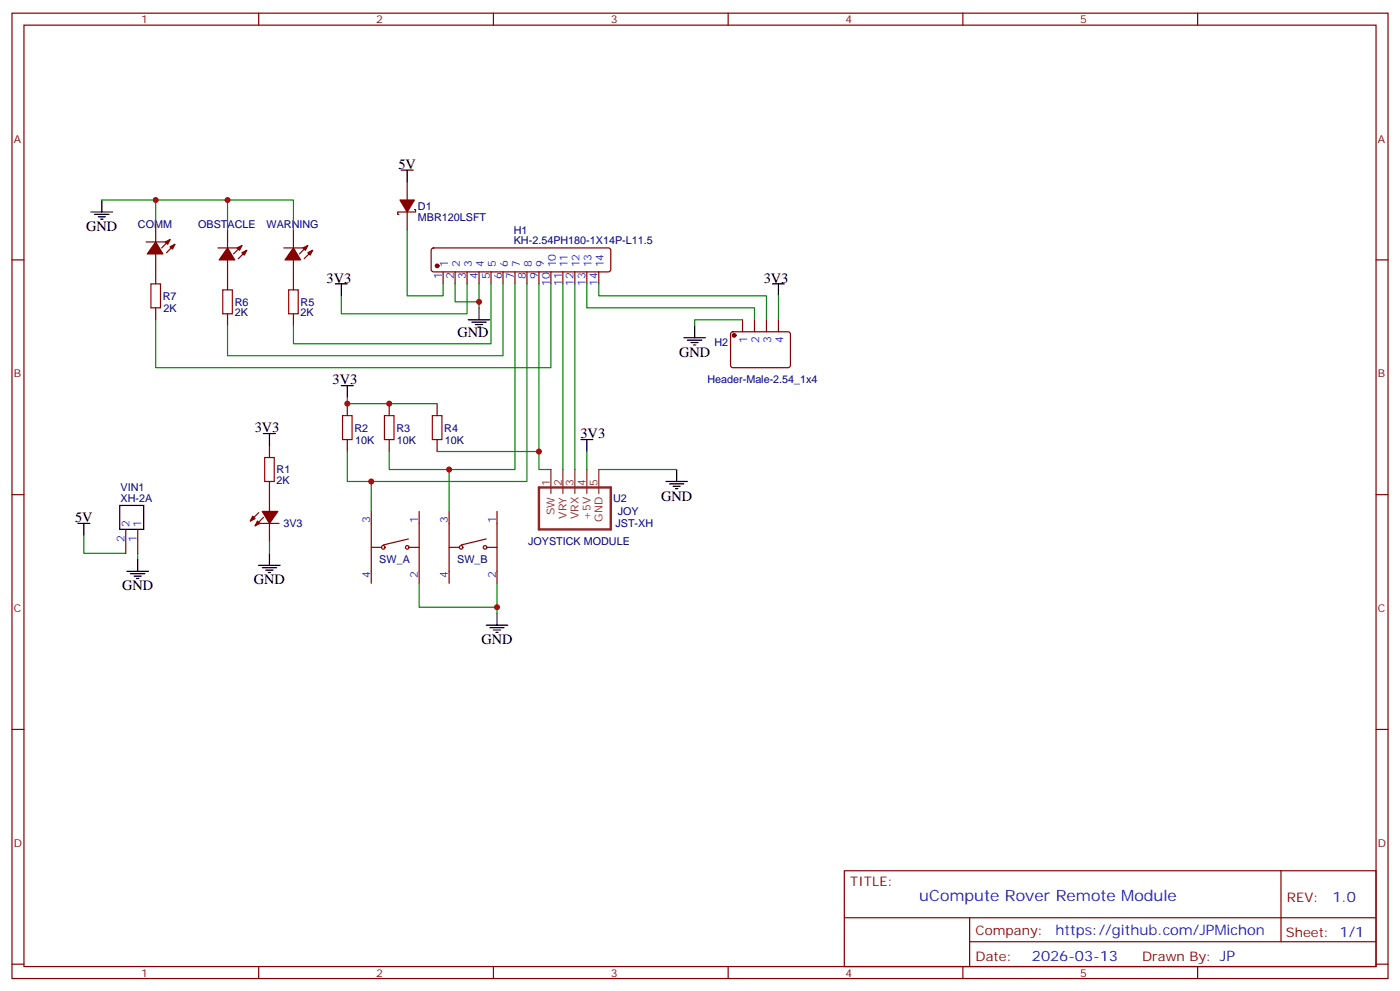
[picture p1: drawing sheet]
<svg xmlns="http://www.w3.org/2000/svg" width="412mm" height="292mm" viewBox="0 0 412 292" stroke-linecap="round" stroke-linejoin="round" font-family="sans-serif">
<g fill="none" stroke="#870000" stroke-width=".35">
<path d="M3.5 3.9h405.4v284.3h-405.4zM7.1 7.4h398.2v277.3h-398.2zM76.2 3.9v3.5M145.3 3.9v3.5M214.5 3.9v3.5M283.6 3.9v3.5M352.8 3.9v3.5M119.9 53.6v5.3M3.5 76.6h3.6M43 71.3h5.7M45.9 66v5.3M45.9 74.8v8.8"/>
<path d="M50.1 70.6l-2.5 2.4M51.5 72l-2.5 2.4M64.2 73h5.6M67 67.7v5.3M67 76.6v8.8M71.3 72.3l-2.5 2.5M72.7 73.7l-2.5 2.5M83.6 73h5.7M86.4 67.7v5.3M86.4 76.6v8.8M90.7 72.3l-2.5 2.5M92.1 73.7l-2.5 2.5"/>
<path d="M119.9 62.4v5.3M122.1 61.7h.3v.7h-5.3v.7h.4M127.2 73.2l.5-.2h51.5l.5 .2 .2 .5v5.7l-.2 .5-.5 .2h-51.5l-.5-.3-.2-.4v-5.7zM405.3 76.6h3.6M45.9 90.7v3.5M67 92.4v3.6M86.4 92.4v3.6M130.5 80.1v3.5M134.1 80.1v3.5M137.6 80.1v3.5M141.1 80.1v3.5M144.6 80.1v3.5"/>
<path d="M148.2 80.1v3.5M151.7 80.1v3.5M155.2 80.1v3.5M158.7 80.1v3.5M162.3 80.1v3.5M165.8 80.1v3.5M169.3 80.1v3.5M172.9 80.1v3.5M176.4 80.1v3.5M215.4 97.9l.5-.2 16.5 .1 .4 .6v9.5l-.7 .4-16.5-.1-.4-.6v-9.2zM218.7 94.2v3.5M222.2 94.2v3.5"/>
<path d="M225.8 94.2v3.5M229.3 94.2v3.5M102.3 118.9v3.5M114.7 118.9v3.5M128.8 118.9v3.5M79.4 131.2v3.6M102.3 129.5v3.5M114.7 129.5v3.5M128.8 129.5v3.5M3.5 145.7h3.6M37 155.9v7.1M40.6 155.9v7.1"/>
<path d="M76.2 151l-2.5 2.5M76.6 154.2h5.6M77.6 152.4l-2.5 2.5M79.4 141.8v8.8M79.4 154.2v5.3M109.4 150.6v21.2M120.3 158.8l-7.4 1.7M123.5 150.6v21.2M132.3 150.6v21.2M143.2 158.8l-7.4 1.7M146.4 150.6v21.2M405.3 145.7h3.6"/>
<path d="M109.4 161.2h2.8M120.6 161.2h2.9M132.3 161.2h2.8M143.6 161.2h2.8M3.5 214.8h3.6M405.3 214.8h3.6M248.7 256.5h156.6v28.2h-156.6zM377.3 256.5v20.9M248.7 270.3h156.5M285.6 277.4h119.6M285.6 270.3v14.1M3.5 284h3.6"/>
<path d="M76.2 284.7v3.5M145.3 284.7v3.5M214.5 284.7v3.5M283.6 284.7v3.5M352.8 284.7v3.5M405.3 284h3.6"/>
<circle cx="112.9" cy="161.2" r=".53"/>
<circle cx="119.9" cy="161.2" r=".53"/>
<circle cx="135.8" cy="161.2" r=".53"/>
<circle cx="142.9" cy="161.2" r=".53"/>
</g>
<g fill="#870000" stroke="#870000" stroke-width=".35">
<path d="M74.4 152l.7 .8-1.4 .7z"/>
<path d="M75.8 153.5l.8 .7-1.5 .7z"/>
<path d="M77.3 150.6h4.5l-2.4 3.6z"/>
<path d="M90.7 74.4l1.4-.7-.7 1.4z"/>
<path d="M89.3 73l1.4-.7-.7 1.4z"/>
<path d="M86.4 73l2.1 3.6h-4.5z"/>
<path d="M71.3 74.4l1.4-.7-.7 1.4z"/>
<path d="M69.8 73l1.5-.7-.7 1.4z"/>
<path d="M67 73l2.1 3.6h-4.5z"/>
<path d="M117.8 58.9h4.3l-2.2 3.5z"/>
<path d="M50.1 72.7l1.4-.7-.7 1.4z"/>
<path d="M48.7 71.3l1.4-.7-.7 1.4z"/>
<path d="M45.9 71.3l2.1 3.5h-4.6z"/>
<circle cx="128.8" cy="78.3" r=".53"/>
<circle cx="216.3" cy="98.8" r=".53"/>
</g>
<g fill="none" stroke="#008700" stroke-width=".35">
<path d="M30 58.9h37v8.8M45.9 58.9v7.1M67 58.9h19.4v8.8M119.9 67.7v19.4h10.6v-3.5M134.1 83.6v5.3h7v-5.3M137.6 83.6v8.8h-37.1v-5.3M141.1 88.9v1.8M144.6 83.6v17.6h-58.2v-5.2M148.2 83.6v21.2h-81.2v-8.8M151.7 83.6v54.7h-19.4M155.2 83.6v58.2h-45.8M158.7 83.6v54.7h3.6"/>
<path d="M162.3 83.6v24.7h-116.4v-14.1M165.8 83.6v54.7M169.3 83.6v54.7M172.9 83.6v7.1h49.3v3.5M176.4 83.6v3.5h49.4v7.1M218.7 94.2h-14.1v1.8M229.3 87.1v7.1M102.3 117.1v1.8h26.5M102.3 133v8.8h7.1v8.8M114.7 133v5.3h17.6v12.3M128.8 133h29.9M172.9 133v5.3"/>
<path d="M176.4 138.3h22.9M24.7 157.7v5.3h12.3M79.4 159.5v3.5M40.6 163v1.7M123.5 171.8v7.1h22.9M146.4 171.8v8.8"/>
</g>
<g fill="none" stroke="#000" stroke-width=".35">
<path d="M30 58.9v3.5M118.2 50.1h3.5M119.9 50.1v3.5M26.8 62.4h6.4M27.9 63.1h4.2M28.9 63.9h2.1M29.6 64.6h.7M98.8 83.6h3.5M100.5 83.6v3.5M137.9 94.2h6.4M139 94.9h4.2M140.1 95.6h2.1"/>
<path d="M140.8 96.3h.7M141.1 90.7v3.5M201.4 99.5h6.4M204.6 96v3.5M227.5 83.6h3.6M229.3 83.6v3.5M100.5 113.6h3.6M102.3 113.6v3.5M202.5 100.2h4.2M203.6 100.9h2.1M204.3 101.6h.7M77.6 127.7h3.5"/>
<path d="M79.4 127.7v3.5M171.1 129.5h3.5M172.9 129.5v3.5M199.3 138.3v3.5M22.9 154.2h3.6M24.7 154.2v3.5M35.3 148.9h7v7h-7zM196.1 141.8h6.4M197.2 142.5h4.2M198.3 143.2h2.1M199 143.9h.7M37.4 168.3h6.3"/>
<path d="M38.5 169h4.2M39.5 169.7h2.1M40.2 170.4h.7M40.6 164.7v3.6M76.2 166.5h6.3M77.3 167.2h4.2M78.3 167.9h2.1M79 168.6h.7M79.4 163v3.5M143.2 184.2h6.4M144.3 184.9h4.2M145.3 185.6h2.2"/>
<path d="M146 186.3h.8M146.4 180.6v3.6"/>
</g>
<path d="M44.4 83.6h2.9v7.1h-2.9zM65.6 85.4h2.8v7h-2.8zM85 85.4h2.8v7h-2.8zM78 134.8h2.8v7h-2.8zM100.9 122.4h2.8v7.1h-2.8zM113.2 122.4h2.9v7.1h-2.9zM127.4 122.4h2.8v7.1h-2.8z" fill="none" stroke="#a10000" stroke-width=".35"/>
<path d="M158.7 143.6h21.2v12.3h-21.2z" fill="none" stroke="#8c2424" stroke-width=".71"/>
<path d="M162.3 138.3v7M165.8 138.3v7M169.3 138.3v7M172.9 138.3v7M176.4 138.3v7" fill="none" stroke="#8c2424" stroke-width=".35"/>
<g fill="#c00">
<circle cx="146.4" cy="178.9" r=".88"/>
<circle cx="102.3" cy="118.9" r=".88"/>
<circle cx="114.7" cy="118.9" r=".88"/>
<circle cx="158.8" cy="133" r=".88"/>
<circle cx="132.3" cy="138.3" r=".88"/>
<circle cx="109.4" cy="141.8" r=".88"/>
<circle cx="141.1" cy="88.9" r=".88"/>
<circle cx="67" cy="58.9" r=".88"/>
<circle cx="45.9" cy="58.9" r=".88"/>
</g>
<text font-size="4.6" fill="#00f" x="270.8" y="265.5">uCompute Rover Remote Module</text>
<g font-size="4.2">
<text x="117.4" y="49.7">5V</text>
<text x="25.4" y="68.1">GND</text>
<text x="96.2" y="83.3">3V3</text>
<text x="225" y="83.3">3V3</text>
<text x="134.8" y="99.1">GND</text>
<text x="200" y="105.1">GND</text>
<text x="98" y="113.2">3V3</text>
<text x="75" y="127.4">3V3</text>
<text x="171" y="129.1">3V3</text>
<text x="194.7" y="147.5">GND</text>
<text x="22.1" y="153.8">5V</text>
<text x="36" y="173.9">GND</text>
<text x="74.8" y="172.2">GND</text>
<text x="141.8" y="189.8">GND</text>
</g>
<g font-size="4.2" fill="#00f">
<text x="392.5" y="265.7">1.0</text>
<text x="310.9" y="275.3">https://github.com/JPMichon</text>
<text x="304" y="283.1">2026-03-13</text>
</g>
<g font-size="3.9" fill="#800">
<text x="250.5" y="261.1">TITLE:</text>
<text x="379.1" y="265.7">REV:</text>
<text x="287.4" y="275.3">Company:</text>
<text x="378.7" y="275.9">Sheet: 1/1</text>
<text x="287.4" y="282.9">Date:</text>
<text x="336.4" y="283">Drawn By: JP</text>
</g>
<g font-size="3.2" fill="#800">
<text x="41.6" y="6.9">1</text>
<text x="110.8" y="6.9">2</text>
<text x="179.9" y="6.9">3</text>
<text x="249.1" y="6.9">4</text>
<text x="318.2" y="6.9">5</text>
<text x="4.1" y="42">A</text>
<text x="405.9" y="42">A</text>
<text x="4.1" y="111.1">B</text>
<text x="405.9" y="111.1">B</text>
<text x="4.1" y="180.3">C</text>
<text x="405.9" y="180.3">C</text>
<text x="4.1" y="249.4">D</text>
<text x="405.9" y="249.4">D</text>
<text x="41.6" y="287.7">1</text>
<text x="110.8" y="287.7">2</text>
<text x="179.9" y="287.7">3</text>
<text x="249.1" y="287.7">4</text>
<text x="318.2" y="287.7">5</text>
</g>
<g font-size="3.2" fill="#000080">
<text x="123.1" y="65">MBR120LSFT</text>
<text x="123.1" y="61.8">D1</text>
<text x="40.6" y="67.1">COMM</text>
<text x="58.4" y="67.1">OBSTACLE</text>
<text x="78.5" y="67.1">WARNING</text>
<text x="151.4" y="72">KH-2.54PH180-1X14P-L11.5</text>
<text x="151.4" y="68.9">H1</text>
<text x="48" y="88.3">R7</text>
<text x="48.1" y="91.8">2K</text>
<text x="69.1" y="93.2">2K</text>
<text x="69.1" y="90">R6</text>
<text x="88.5" y="93.2">2K</text>
<text x="88.5" y="90">R5</text>
<text x="210.4" y="102">H2</text>
<text x="208.4" y="112.9">Header-Male-2.54_1x4</text>
<text x="104.4" y="127.1">R2</text>
<text x="104.6" y="130.6">10K</text>
<text x="116.8" y="127.1">R3</text>
<text x="116.9" y="130.6">10K</text>
<text x="130.9" y="127.1">R4</text>
<text x="131" y="130.6">10K</text>
<text x="81.5" y="142.6">2K</text>
<text x="81.5" y="139.5">R1</text>
<text x="35.5" y="147.8">XH-2A</text>
<text x="35.5" y="144.6">VIN1</text>
<text x="180.6" y="147.9">U2</text>
<text x="83.5" y="155.3">3V3</text>
<text x="181.3" y="155.3">JST-XH</text>
<text x="182" y="151.8">JOY</text>
<text x="155.5" y="160.6">JOYSTICK MODULE</text>
<text x="111.7" y="165.9">SW_A</text>
<text x="134.7" y="165.9">SW_B</text>
</g>
<g font-size="3.2" fill="#00f">
<text x="130.2" y="82.3" transform="rotate(-90 130.2 82.3)">1</text>
<text x="131.9" y="78.8" transform="rotate(-90 131.9 78.8)">1</text>
<text x="133.7" y="82.3" transform="rotate(-90 133.7 82.3)">2</text>
<text x="135.5" y="78.8" transform="rotate(-90 135.5 78.8)">2</text>
<text x="137.2" y="82.3" transform="rotate(-90 137.2 82.3)">3</text>
<text x="139" y="78.8" transform="rotate(-90 139 78.8)">3</text>
<text x="140.8" y="82.3" transform="rotate(-90 140.8 82.3)">4</text>
<text x="142.5" y="78.8" transform="rotate(-90 142.5 78.8)">4</text>
<text x="144.3" y="82.3" transform="rotate(-90 144.3 82.3)">5</text>
<text x="146" y="78.8" transform="rotate(-90 146 78.8)">5</text>
<text x="147.8" y="82.3" transform="rotate(-90 147.8 82.3)">6</text>
<text x="149.6" y="78.8" transform="rotate(-90 149.6 78.8)">6</text>
<text x="151.3" y="82.3" transform="rotate(-90 151.3 82.3)">7</text>
<text x="153.1" y="78.8" transform="rotate(-90 153.1 78.8)">7</text>
<text x="154.9" y="82.3" transform="rotate(-90 154.9 82.3)">8</text>
<text x="156.6" y="78.8" transform="rotate(-90 156.6 78.8)">8</text>
<text x="158.4" y="82.3" transform="rotate(-90 158.4 82.3)">9</text>
<text x="160.2" y="78.8" transform="rotate(-90 160.2 78.8)">9</text>
<text x="163.7" y="78.8" transform="rotate(-90 163.7 78.8)">10</text>
<text x="167.2" y="78.8" transform="rotate(-90 167.2 78.8)">11</text>
<text x="170.7" y="78.8" transform="rotate(-90 170.7 78.8)">12</text>
<text x="174.3" y="78.8" transform="rotate(-90 174.3 78.8)">13</text>
<text x="177.8" y="78.8" transform="rotate(-90 177.8 78.8)">14</text>
<text x="161.9" y="84.3" transform="rotate(-90 161.9 84.3)">10</text>
<text x="165.5" y="84.3" transform="rotate(-90 165.5 84.3)">11</text>
<text x="169" y="84.3" transform="rotate(-90 169 84.3)">12</text>
<text x="172.5" y="84.3" transform="rotate(-90 172.5 84.3)">13</text>
<text x="176" y="84.3" transform="rotate(-90 176 84.3)">14</text>
<text x="220.1" y="101" transform="rotate(-90 220.1 101)">1</text>
<text x="223.7" y="101" transform="rotate(-90 223.7 101)">2</text>
<text x="227.2" y="101" transform="rotate(-90 227.2 101)">3</text>
<text x="230.7" y="101" transform="rotate(-90 230.7 101)">4</text>
<text x="38.1" y="155.2" transform="rotate(-90 38.1 155.2)">2</text>
<text x="41.6" y="155.2" transform="rotate(-90 41.6 155.2)">1</text>
<text x="109" y="154.2" transform="rotate(-90 109 154.2)">3</text>
<text x="123.1" y="154.2" transform="rotate(-90 123.1 154.2)">1</text>
<text x="131.9" y="154.2" transform="rotate(-90 131.9 154.2)">3</text>
<text x="146" y="154.2" transform="rotate(-90 146 154.2)">1</text>
<text x="36.7" y="159.7" transform="rotate(-90 36.7 159.7)">2</text>
<text x="40.2" y="159.7" transform="rotate(-90 40.2 159.7)">1</text>
<text x="109" y="170.3" transform="rotate(-90 109 170.3)">4</text>
<text x="123.1" y="170.3" transform="rotate(-90 123.1 170.3)">2</text>
<text x="131.9" y="170.3" transform="rotate(-90 131.9 170.3)">4</text>
<text x="146" y="170.3" transform="rotate(-90 146 170.3)">2</text>
</g>
<g font-size="3.2" fill="#8d2323">
<text x="161.9" y="143.2" transform="rotate(-90 161.9 143.2)">1</text>
<text x="165.5" y="143.2" transform="rotate(-90 165.5 143.2)">2</text>
<text x="169" y="143.2" transform="rotate(-90 169 143.2)">3</text>
<text x="172.5" y="143.2" transform="rotate(-90 172.5 143.2)">4</text>
<text x="176" y="143.2" transform="rotate(-90 176 143.2)">5</text>
<text x="163.3" y="151.7" transform="rotate(-90 163.3 151.7)">SW</text>
<text x="166.9" y="152.7" transform="rotate(-90 166.9 152.7)">VRY</text>
<text x="170.4" y="153" transform="rotate(-90 170.4 153)">VRX</text>
<text x="173.9" y="153.2" transform="rotate(-90 173.9 153.2)">+5V</text>
<text x="177.4" y="153.7" transform="rotate(-90 177.4 153.7)">GND</text>
</g>
</svg>
